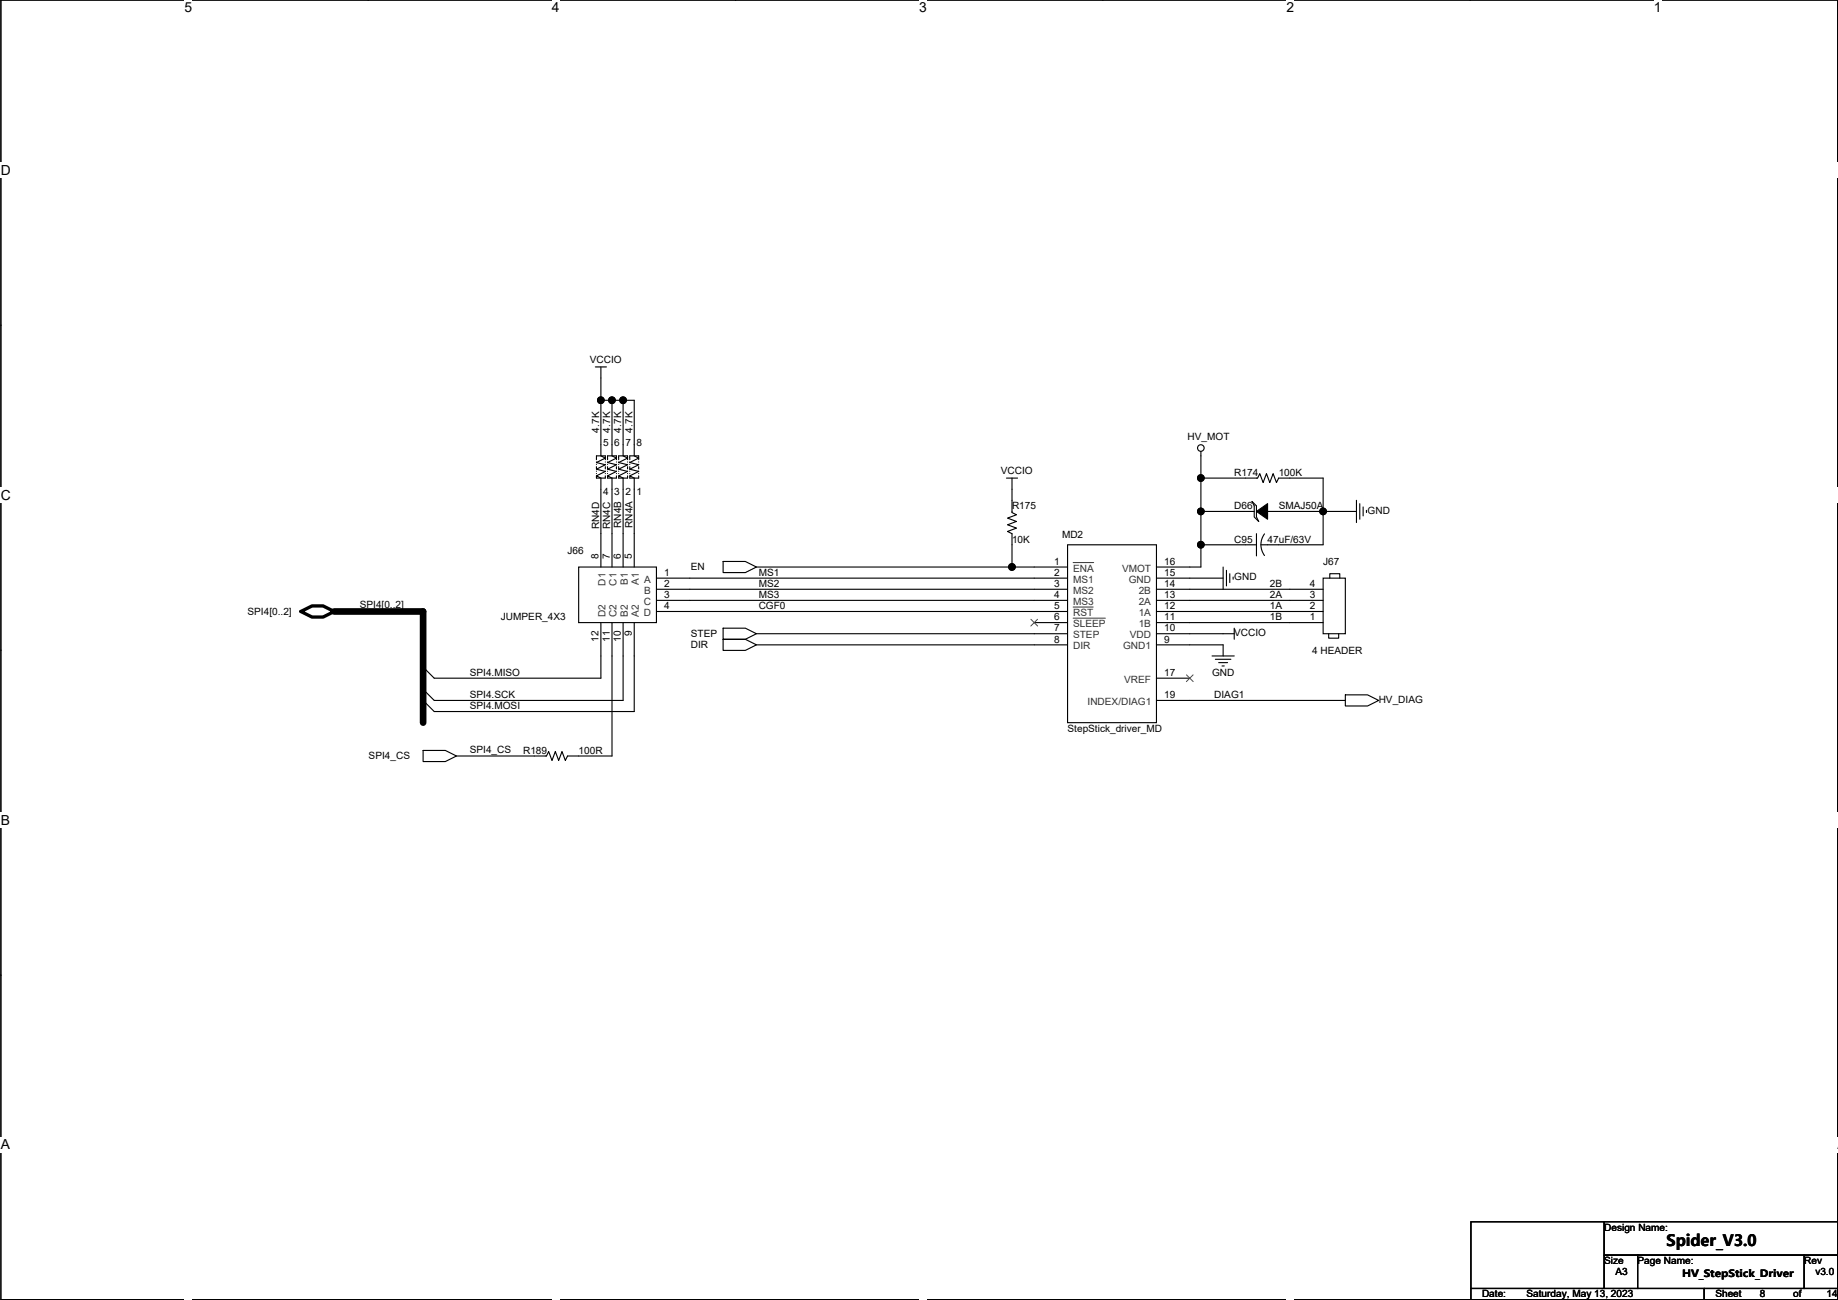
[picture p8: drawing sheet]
<svg xmlns="http://www.w3.org/2000/svg" width="420mm" height="297mm" viewBox="0 0 420 297" stroke-linecap="round" stroke-linejoin="round" font-family="sans-serif">
<path d="M.2 0h419.9v296.9h-419.9z" fill="none" stroke="#000" stroke-width=".25"/>
<g fill="#fff">
<path d="M42.2 0h1.7v3.5h-1.7z"/>
<path d="M42.2 296.9l1.7 .1z"/>
</g>
<path d="M84.2 0h.1M84.2 296.9h.1" fill="none" stroke="#000" stroke-width=".25"/>
<g fill="#fff">
<path d="M126.1 0h1.8v3.5h-1.8z"/>
<path d="M126.1 296.9l1.8 .1z"/>
</g>
<path d="M168.1 0h.1M168.1 296.9h.1" fill="none" stroke="#000" stroke-width=".25"/>
<g fill="#fff">
<path d="M210.1 0h1.8v3.5h-1.8z"/>
<path d="M210.1 296.9l1.8 .1z"/>
</g>
<path d="M252.1 0h.1M252.1 296.9h.1" fill="none" stroke="#000" stroke-width=".25"/>
<g fill="#fff">
<path d="M294.1 0h1.7v3.5h-1.7z"/>
<path d="M294.1 296.9l1.7 .1z"/>
</g>
<path d="M336.1 0h.1M336.1 296.9h.1" fill="none" stroke="#000" stroke-width=".25"/>
<g fill="#fff">
<path d="M378 0h1.8v3.5h-1.8z"/>
<path d="M378 296.9l1.8 .1z"/>
<path d="M.2 37.1h2.3v3.5h-2.3z"/>
<path d="M420.1 37.1l.1 3.5z"/>
<path d="M.2 111.4h2.3v3.5h-2.3z"/>
<path d="M420.1 111.4l.1 3.5z"/>
</g>
<path d="M.2 74.3h.1M420.1 74.3h.1" fill="none" stroke="#000" stroke-width=".25"/>
<g fill="#fff">
<path d="M.2 185.6h2.1v3.5h-2.1z"/>
<path d="M420.1 185.6l.1 3.5z"/>
</g>
<path d="M.2 148.5h.1M420.1 148.5h.1" fill="none" stroke="#000" stroke-width=".25"/>
<g fill="#fff">
<path d="M.2 259.8h2.1v3.5h-2.1z"/>
<path d="M420 259.8h.2v3.5h-.2z"/>
</g>
<g fill="none" stroke="#000" stroke-width=".25">
<path d="M136.1 83.8h2.5M137.4 91.5h2.5M137.4 83.8v7.7M137.4 91.5v12.7l1 .5-2.1 1 2.1 .5-2.1 1 2.1 .5-2.1 1 1.1 .5v20.4M139.9 91.5v12.7l1 .5-2 1 2 .5-2 1 2 .5-2 1 1 .5v20.4M139.9 91.5h2.5M142.4 91.5h2.6v12.7l1 .5-2 1 2 .5-2 1 2 .5-2 1 1 .5v20.4M142.4 91.5v12.7l1.1 .5-2.1 1 2.1 .5-2.1 1 2.1 .5-2.1 1 1 .5v20.4M136.3 109.2h2.1M136.3 104.2h2.1M138.9 109.2h2M138.9 104.2h2"/>
<path d="M141.4 109.2h2.1M141.4 104.2h2.1M144 109.2h2M144 104.2h2M230.1 109.2h2.5M231.3 109.2v7.9l1.1 .5-2.1 .8 2.1 .7-2.1 .8 2.1 .8-2.1 .7 1 .5v7.7M274.5 109.2h13l.5-1 .7 2.1 .8-2.1 .8 2.1 .7-2.1 .8 2.1 .5-1.1h10.2v15.3h-14.3M274.5 109.2v7.7M274.5 103.1v6.1M274.5 116.9h12.2M274.5 116.9v7.6M286.2 114.6l1 1v2.5l.5 1-1-1v-2.5z"/>
<path d="M289.8 116.9h20.3M310.1 114.3v5.1M310.8 115.1v3.5M311.6 115.8v2.1M312.4 116.6v.5M132.3 129.6h17.8v12.7h-17.8zM150.1 132.1h93.9M150.1 134.6h93.9M150.1 137.2h93.9M150.1 139.7h93.9M165.3 128.3h5.1l2.5 1.3-2.5 1.2h-5.1zM172.9 129.6h58.4"/>
<path d="M231.3 129.6h12.7M244 124.5h20.4v40.6h-20.4zM264.4 139.7h38.1M264.4 137.2h38.1M264.4 134.6h38.1M264.4 132.1h15.2M274.5 124.5v5.1h-10.1M279.6 129.6v5M280.4 130.3v3.6M281.1 131.1v2M281.9 131.8v.6M287.2 121.9v5.1"/>
<path d="M287.2 124.5h-12.7M289.1 122a4.1 4.1 0 0 0 0 4.9M302.5 132.1h5v12.7h-5zM304 132.1v-1h2.3v1M137.4 142.3v12.7h-38.1l-2.6-2.6M139.9 142.3v30.4h-10.2l-.5 1.1-.7-2.1-.8 2.1-.8-2.1-.7 2.1-.8-2.1-.5 1h-20.6M142.4 142.3v17.7h-43.1l-2.6-2.5M145 142.3v20.3h-45.7l-2.6-2.6M165.3 143.5h5.1l2.5 1.3-2.5 1.3h-5.1zM165.3 146.1h5.1l2.5 1.2-2.5 1.3h-5.1zM172.9 144.8h71.1M172.9 147.3h71.1"/>
<path d="M236.4 142.3h7.6M264.4 144.8h17.7M264.4 142.3h38.1M264.4 147.3h15.2v2.6M264.4 155h7.6M277.1 149.9h5M277.8 150.6h3.6M278.6 151.4h2M279.3 152.2h.6M282.1 143.5v2.6M303.7 144.8v1h2.3v-1M307.5 158.8h5.1l2.6 1.2-2.6 1.3h-5.1z"/>
<path d="M96.7 171.5h5.1l2.5 1.2-2.5 1.3h-5.1zM264.4 160h43.1M.2 222.7h.1M420.1 222.7h.1M336.2 279.2h30.5v15.2h-30.5zM366.7 279.2h53.4v7.6h-53.4zM336.2 294.4h53.4v2.5h-53.4zM366.7 286.8h7.6v7.6h-7.6zM374.3 286.8h38.1v7.6h-38.1zM389.6 294.4h30.5v2.5h-30.5zM412.4 286.8h7.7v7.6h-7.7z"/>
<circle cx="274.5" cy="102.4" r=".76"/>
</g>
<path d="M68.8 139.7l2.5-1.2h2.6l2.5 1.2-2.5 1.3h-2.6z" fill="none" stroke="#000" stroke-width=".76"/>
<g fill="none" stroke="#000" stroke-width=".25" stroke-dasharray=".5 .5 0 .5 0 .5">
<path d="M136.3 109.2v-5M136.3 104.2h.1M138.4 109.2v-5M138.4 104.2h.1M138.9 109.2v-5M138.9 104.2h.1M140.9 109.2v-5M140.9 104.2h.1M141.4 109.2v-5M141.4 104.2h.1M143.5 109.2v-5M143.5 104.2h.1"/>
<path d="M144 109.2v-5M144 104.2h.1M146 109.2v-5M146 104.2h.1"/>
</g>
<path d="M245.3 128.5h4.7M245.3 138.7h4.6M245.3 141.2h7.4" fill="none" stroke="#333" stroke-width=".23"/>
<path d="M235.7 141.5l1.5 1.5M237.2 141.5l-1.6 1.5M271.2 154.2l1.6 1.5M272.7 154.2l-1.5 1.5" fill="none" stroke="#4c4c4c" stroke-width=".23"/>
<g fill="#000" stroke="#000" stroke-width=".25">
<path d="M287.2 116.9l2.6-1.8v3.5z" fill-rule="evenodd"/>
<circle cx="137.3" cy="91.4" r=".76"/>
<circle cx="139.9" cy="91.4" r=".76"/>
<circle cx="142.4" cy="91.4" r=".76"/>
<circle cx="274.5" cy="109.2" r=".76"/>
<circle cx="274.5" cy="116.8" r=".76"/>
<circle cx="302.4" cy="116.8" r=".76"/>
<circle cx="231.3" cy="129.5" r=".76"/>
<circle cx="274.5" cy="124.5" r=".76"/>
</g>
<path d="M76.4 139.7h20.3v25.4" fill="none" stroke="#000" stroke-width="1.5"/>
<text font-size="3.6" x="380.9" y="284.7">Spider_V3.0</text>
<g font-size="3.2">
<text x="42.2" y="2.8">5</text>
<text x="126.1" y="2.8">4</text>
<text x="210.1" y="2.8">3</text>
<text x="294.1" y="2.8">2</text>
<text x="378" y="2.8">1</text>
<text x=".2" y="39.9">D</text>
<text x=".2" y="114.2">C</text>
<text x=".2" y="188.4">B</text>
<text x=".2" y="262.6">A</text>
<text x="420.1" y="262.6">A</text>
</g>
<g font-size="2.3">
<text x="134.8" y="82.8">VCCIO</text>
<text x="136.9" y="98.8" transform="rotate(-90 136.9 98.8)">4.7K</text>
<text x="137.9" y="101.9">5</text>
<text x="139.5" y="98.8" transform="rotate(-90 139.5 98.8)">4.7K</text>
<text x="140.4" y="101.9">6</text>
<text x="142" y="98.8" transform="rotate(-90 142 98.8)">4.7K</text>
<text x="143" y="101.9">7</text>
<text x="144.6" y="98.8" transform="rotate(-90 144.6 98.8)">4.7K</text>
<text x="145.5" y="101.9">8</text>
<text x="271.5" y="100.6">HV_MOT</text>
<text x="137.9" y="113.1">4</text>
<text x="140.4" y="113.1">3</text>
<text x="143" y="113.1">2</text>
<text x="145.5" y="113.1">1</text>
<text x="228.8" y="108.2">VCCIO</text>
<text x="282.1" y="108.8">R174</text>
<text x="292.3" y="108.8">100K</text>
<text x="231.3" y="116.4">R175</text>
<text x="282.1" y="116.4">D66</text>
<text x="292.3" y="116.4">SMAJ50A</text>
<text x="312.6" y="117.4">GND</text>
<text x="136.9" y="120.9" transform="rotate(-90 136.9 120.9)">RN4D</text>
<text x="139.5" y="120.9" transform="rotate(-90 139.5 120.9)">RN4C</text>
<text x="142" y="120.7" transform="rotate(-90 142 120.7)">RN4B</text>
<text x="144.6" y="120.7" transform="rotate(-90 144.6 120.7)">RN4A</text>
<text x="231.3" y="124">10K</text>
<text x="242.8" y="123">MD2</text>
<text x="282.1" y="124">C95</text>
<text x="289.8" y="124">47uF/63V</text>
<text x="129.7" y="126.5">J66</text>
<text x="136.8" y="127.8" transform="rotate(-90 136.8 127.8)">8</text>
<text x="139.4" y="127.8" transform="rotate(-90 139.4 127.8)">7</text>
<text x="141.9" y="127.8" transform="rotate(-90 141.9 127.8)">6</text>
<text x="144.5" y="127.8" transform="rotate(-90 144.5 127.8)">5</text>
<text x="151.8" y="131.6">1</text>
<text x="157.9" y="130.3">EN</text>
<text x="173.4" y="131.6">MS1</text>
<text x="241" y="129">1</text>
<text x="241" y="131.6">2</text>
<text x="266.1" y="129">16</text>
<text x="266.1" y="131.6">15</text>
<text x="302.5" y="129.1">J67</text>
<text x="151.8" y="136.7">3</text>
<text x="151.8" y="134.1">2</text>
<text x="173.4" y="134.1">MS2</text>
<text x="173.4" y="136.7">MS3</text>
<text x="241" y="134.1">3</text>
<text x="241" y="136.7">4</text>
<text x="266.1" y="136.7">13</text>
<text x="266.1" y="134.1">14</text>
<text x="282.1" y="132.6">GND</text>
<text x="290.3" y="134.1">2B</text>
<text x="290.3" y="136.7">2A</text>
<text x="299.4" y="136.7">3</text>
<text x="299.4" y="134.1">4</text>
<text x="56.6" y="140.5">SPI4[0..2]</text>
<text x="82.2" y="139">SPI4[0..2]</text>
<text x="114.5" y="141.8">JUMPER_4X3</text>
<text x="151.8" y="139.2">4</text>
<text x="173.4" y="139.2">CGF0</text>
<text x="241" y="139.2">5</text>
<text x="241" y="141.7">6</text>
<text x="266.1" y="141.7">11</text>
<text x="266.1" y="139.2">12</text>
<text x="290.3" y="139.2">1A</text>
<text x="290.3" y="141.8">1B</text>
<text x="299.4" y="141.7">1</text>
<text x="299.4" y="139.2">2</text>
<text x="136.8" y="146.6" transform="rotate(-90 136.8 146.6)">12</text>
<text x="139.4" y="146.6" transform="rotate(-90 139.4 146.6)">11</text>
<text x="141.9" y="146.6" transform="rotate(-90 141.9 146.6)">10</text>
<text x="144.5" y="145.3" transform="rotate(-90 144.5 145.3)">9</text>
<text x="157.9" y="145.6">STEP</text>
<text x="157.9" y="148.1">DIR</text>
<text x="241" y="144.3">7</text>
<text x="241" y="146.8">8</text>
<text x="266.1" y="144.3">10</text>
<text x="266.1" y="146.8">9</text>
<text x="282.1" y="145.3">VCCIO</text>
<text x="299.9" y="149.4">4 HEADER</text>
<text x="107.4" y="154.5">SPI4.MISO</text>
<text x="266.1" y="154.4">17</text>
<text x="277.1" y="154.5">GND</text>
<text x="107.4" y="159.5">SPI4.SCK</text>
<text x="266.1" y="159.5">19</text>
<text x="277.6" y="159.5">DIAG1</text>
<text x="315.2" y="160.6">HV_DIAG</text>
<text x="107.4" y="162.1">SPI4.MOSI</text>
<text x="244" y="167.2">StepStick_driver_MD</text>
<text x="84.3" y="173.5">SPI4_CS</text>
<text x="107.4" y="172.1">SPI4_CS</text>
<text x="119.6" y="172.3">R189</text>
<text x="132.3" y="172.3">100R</text>
<text x="366.7" y="281.2">Design Name:</text>
<text x="366.7" y="288.8">Size</text>
<text x="369.3" y="291.4">A3</text>
<text x="374.3" y="288.8">Page Name:</text>
<text x="384.5" y="291.7">HV_StepStick_Driver</text>
<text x="412.4" y="288.8">Rev</text>
<text x="415" y="291.4">v3.0</text>
<text x="338.8" y="296.5">Date:</text>
<text x="348.9" y="296.5">Saturday, May 13, 2023</text>
<text x="392.1" y="296.5">Sheet</text>
<text x="402.3" y="296.5">8</text>
<text x="409.9" y="296.5">of</text>
<text x="417.5" y="296.5">14</text>
</g>
<g font-size="2.3" fill="#333">
<text x="245.3" y="130.6">ENA</text>
<text x="256.5" y="130.6">VMOT</text>
<text x="138.4" y="133.8" transform="rotate(-90 138.4 133.8)">D1</text>
<text x="141" y="133.8" transform="rotate(-90 141 133.8)">C1</text>
<text x="143.5" y="133.7" transform="rotate(-90 143.5 133.7)">B1</text>
<text x="146" y="133.7" transform="rotate(-90 146 133.7)">A1</text>
<text x="147.3" y="133.1">A</text>
<text x="147.3" y="135.7">B</text>
<text x="245.3" y="133.1">MS1</text>
<text x="245.3" y="135.7">MS2</text>
<text x="258" y="133.1">GND</text>
<text x="260.3" y="135.7">2B</text>
<text x="138.4" y="141" transform="rotate(-90 138.4 141)">D2</text>
<text x="141" y="141" transform="rotate(-90 141 141)">C2</text>
<text x="143.5" y="141" transform="rotate(-90 143.5 141)">B2</text>
<text x="146" y="141" transform="rotate(-90 146 141)">A2</text>
<text x="147.1" y="138.2">C</text>
<text x="147.1" y="140.8">D</text>
<text x="245.3" y="138.2">MS3</text>
<text x="245.3" y="140.8">RST</text>
<text x="245.3" y="143.3">SLEEP</text>
<text x="260.3" y="143.3">1B</text>
<text x="260.3" y="140.8">1A</text>
<text x="260.3" y="138.2">2A</text>
<text x="245.3" y="145.8">STEP</text>
<text x="245.3" y="148.4">DIR</text>
<text x="256.7" y="148.4">GND1</text>
<text x="258.3" y="145.8">VDD</text>
<text x="257" y="156">VREF</text>
<text x="248.6" y="161.1">INDEX/DIAG1</text>
</g>
</svg>
